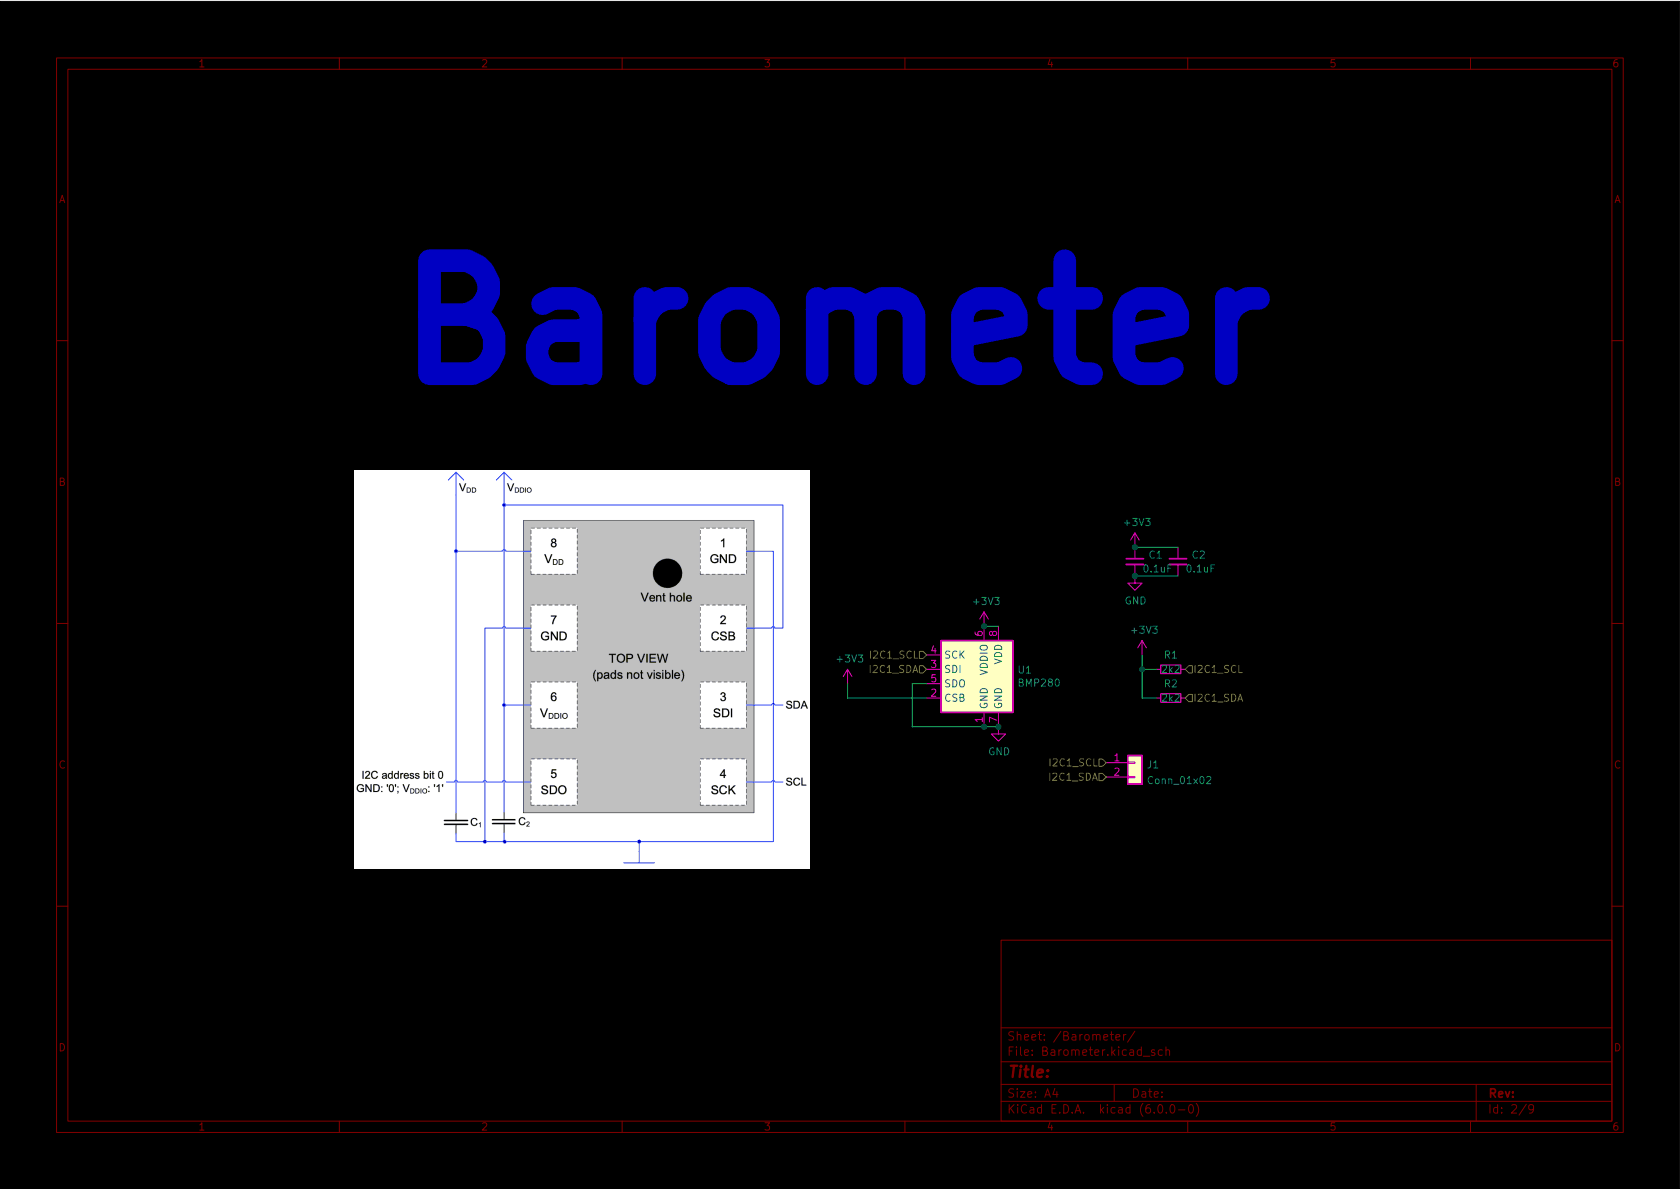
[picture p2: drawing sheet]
(kicad_sch (version 20211123) (generator eeschema)

 (paper "A4")

 (lib_symbols
  (symbol "Connector_Generic:Conn_01x02" (pin_names (offset 1.016) hide) (in_bom yes) (on_board yes)
   (property "Reference" "J" (id 0) (at 0 2.54 0) (effects (font (size 1.27 1.27))))
   (property "Value" "Conn_01x02" (id 1) (at 0 -5.08 0) (effects (font (size 1.27 1.27))))
   (property "Footprint" "" (id 2) (at 0 0 0) (effects (font (size 1.27 1.27)) hide))
   (property "Datasheet" "~" (id 3) (at 0 0 0) (effects (font (size 1.27 1.27)) hide))
   (symbol "Conn_01x02_1_1"
    (rectangle (start -1.27 -2.413) (end 0 -2.667) (stroke (width 0.1524) (type default) (color 0 0 0 0)) (fill (type none)))
    (rectangle (start -1.27 0.127) (end 0 -0.127) (stroke (width 0.1524) (type default) (color 0 0 0 0)) (fill (type none)))
    (rectangle (start -1.27 1.27) (end 1.27 -3.81) (stroke (width 0.254) (type default) (color 0 0 0 0)) (fill (type background)))
    (pin passive line (at -5.08 0 0) (length 3.81) (name "Pin_1" (effects (font (size 1.27 1.27)))) (number "1" (effects (font (size 1.27 1.27)))))
    (pin passive line (at -5.08 -2.54 0) (length 3.81) (name "Pin_2" (effects (font (size 1.27 1.27)))) (number "2" (effects (font (size 1.27 1.27)))))))
  (symbol "Device:C_Small" (pin_numbers hide) (pin_names (offset 0.254) hide) (in_bom yes) (on_board yes)
   (property "Reference" "C" (id 0) (at 0.254 1.778 0) (effects (font (size 1.27 1.27)) (justify left)))
   (property "Value" "C_Small" (id 1) (at 0.254 -2.032 0) (effects (font (size 1.27 1.27)) (justify left)))
   (property "Footprint" "" (id 2) (at 0 0 0) (effects (font (size 1.27 1.27)) hide))
   (property "Datasheet" "~" (id 3) (at 0 0 0) (effects (font (size 1.27 1.27)) hide))
   (symbol "C_Small_0_1"
    (polyline (pts (xy -1.524 -0.508) (xy 1.524 -0.508)) (stroke (width 0.3302) (type default) (color 0 0 0 0)) (fill (type none)))
    (polyline (pts (xy -1.524 0.508) (xy 1.524 0.508)) (stroke (width 0.3048) (type default) (color 0 0 0 0)) (fill (type none))))
   (symbol "C_Small_1_1"
    (pin passive line (at 0 2.54 270) (length 2.032) (name "~" (effects (font (size 1.27 1.27)))) (number "1" (effects (font (size 1.27 1.27)))))
    (pin passive line (at 0 -2.54 90) (length 2.032) (name "~" (effects (font (size 1.27 1.27)))) (number "2" (effects (font (size 1.27 1.27)))))))
  (symbol "Device:R_Small" (pin_numbers hide) (pin_names (offset 0.254) hide) (in_bom yes) (on_board yes)
   (property "Reference" "R" (id 0) (at 0.762 0.508 0) (effects (font (size 1.27 1.27)) (justify left)))
   (property "Value" "R_Small" (id 1) (at 0.762 -1.016 0) (effects (font (size 1.27 1.27)) (justify left)))
   (property "Footprint" "" (id 2) (at 0 0 0) (effects (font (size 1.27 1.27)) hide))
   (property "Datasheet" "~" (id 3) (at 0 0 0) (effects (font (size 1.27 1.27)) hide))
   (symbol "R_Small_0_1"
    (rectangle (start -0.762 1.778) (end 0.762 -1.778) (stroke (width 0.2032) (type default) (color 0 0 0 0)) (fill (type none))))
   (symbol "R_Small_1_1"
    (pin passive line (at 0 2.54 270) (length 0.762) (name "~" (effects (font (size 1.27 1.27)))) (number "1" (effects (font (size 1.27 1.27)))))
    (pin passive line (at 0 -2.54 90) (length 0.762) (name "~" (effects (font (size 1.27 1.27)))) (number "2" (effects (font (size 1.27 1.27)))))))
  (symbol "Sensor_Pressure:BMP280" (in_bom yes) (on_board yes)
   (property "Reference" "U" (id 0) (at -7.62 10.16 0) (effects (font (size 1.27 1.27)) (justify left top)))
   (property "Value" "BMP280" (id 1) (at 5.08 10.16 0) (effects (font (size 1.27 1.27)) (justify left top)))
   (property "Footprint" "Package_LGA:Bosch_LGA-8_2x2.5mm_P0.65mm_ClockwisePinNumbering" (id 2) (at 0 -17.78 0) (effects (font (size 1.27 1.27)) hide))
   (property "Datasheet" "https://ae-bst.resource.bosch.com/media/_tech/media/datasheets/BST-BMP280-DS001.pdf" (id 3) (at 0 0 0) (effects (font (size 1.27 1.27)) hide))
   (symbol "BMP280_0_1"
    (rectangle (start -7.62 -5.08) (end 5.08 7.62) (stroke (width 0.254) (type default) (color 0 0 0 0)) (fill (type background))))
   (symbol "BMP280_1_1"
    (pin power_in line (at 0 -7.62 90) (length 2.54) (name "GND" (effects (font (size 1.27 1.27)))) (number "1" (effects (font (size 1.27 1.27)))))
    (pin input line (at -10.16 -2.54 0) (length 2.54) (name "CSB" (effects (font (size 1.27 1.27)))) (number "2" (effects (font (size 1.27 1.27)))))
    (pin bidirectional line (at -10.16 2.54 0) (length 2.54) (name "SDI" (effects (font (size 1.27 1.27)))) (number "3" (effects (font (size 1.27 1.27)))))
    (pin input line (at -10.16 5.08 0) (length 2.54) (name "SCK" (effects (font (size 1.27 1.27)))) (number "4" (effects (font (size 1.27 1.27)))))
    (pin bidirectional line (at -10.16 0 0) (length 2.54) (name "SDO" (effects (font (size 1.27 1.27)))) (number "5" (effects (font (size 1.27 1.27)))))
    (pin power_in line (at 0 10.16 270) (length 2.54) (name "VDDIO" (effects (font (size 1.27 1.27)))) (number "6" (effects (font (size 1.27 1.27)))))
    (pin power_in line (at 2.54 -7.62 90) (length 2.54) (name "GND" (effects (font (size 1.27 1.27)))) (number "7" (effects (font (size 1.27 1.27)))))
    (pin power_in line (at 2.54 10.16 270) (length 2.54) (name "VDD" (effects (font (size 1.27 1.27)))) (number "8" (effects (font (size 1.27 1.27)))))))
  (symbol "power:+3V3" (power) (pin_names (offset 0)) (in_bom yes) (on_board yes)
   (property "Reference" "#PWR" (id 0) (at 0 -3.81 0) (effects (font (size 1.27 1.27)) hide))
   (property "Value" "+3V3" (id 1) (at 0 3.556 0) (effects (font (size 1.27 1.27))))
   (property "Footprint" "" (id 2) (at 0 0 0) (effects (font (size 1.27 1.27)) hide))
   (property "Datasheet" "" (id 3) (at 0 0 0) (effects (font (size 1.27 1.27)) hide))
   (symbol "+3V3_0_1"
    (polyline (pts (xy -0.762 1.27) (xy 0 2.54)) (stroke (width 0) (type default) (color 0 0 0 0)) (fill (type none)))
    (polyline (pts (xy 0 0) (xy 0 2.54)) (stroke (width 0) (type default) (color 0 0 0 0)) (fill (type none)))
    (polyline (pts (xy 0 2.54) (xy 0.762 1.27)) (stroke (width 0) (type default) (color 0 0 0 0)) (fill (type none))))
   (symbol "+3V3_1_1"
    (pin power_in line (at 0 0 90) (length 0) hide (name "+3V3" (effects (font (size 1.27 1.27)))) (number "1" (effects (font (size 1.27 1.27)))))))
  (symbol "power:GND" (power) (pin_names (offset 0)) (in_bom yes) (on_board yes)
   (property "Reference" "#PWR" (id 0) (at 0 -6.35 0) (effects (font (size 1.27 1.27)) hide))
   (property "Value" "GND" (id 1) (at 0 -3.81 0) (effects (font (size 1.27 1.27))))
   (property "Footprint" "" (id 2) (at 0 0 0) (effects (font (size 1.27 1.27)) hide))
   (property "Datasheet" "" (id 3) (at 0 0 0) (effects (font (size 1.27 1.27)) hide))
   (symbol "GND_0_1"
    (polyline (pts (xy 0 0) (xy 0 -1.27) (xy 1.27 -1.27) (xy 0 -2.54) (xy -1.27 -1.27) (xy 0 -1.27)) (stroke (width 0) (type default) (color 0 0 0 0)) (fill (type none))))
   (symbol "GND_1_1"
    (pin power_in line (at 0 0 270) (length 0) hide (name "GND" (effects (font (size 1.27 1.27)))) (number "1" (effects (font (size 1.27 1.27))))))))

 (junction (at 201.93 118.11) (diameter 0) (color 0 0 0 0))
 (junction (at 200.66 101.6) (diameter 0) (color 0 0 0 0))
 (junction (at 200.66 96.52) (diameter 0) (color 0 0 0 0))
 (junction (at 173.99 110.49) (diameter 0) (color 0 0 0 0))
 (junction (at 173.99 128.27) (diameter 0) (color 0 0 0 0))
 (junction (at 176.53 128.27) (diameter 0) (color 0 0 0 0))

 (wire (pts (xy 149.86 123.19) (xy 163.83 123.19)) (stroke (width 0) (type default) (color 0 0 0 0)))
 (wire (pts (xy 200.66 96.52) (xy 208.28 96.52)) (stroke (width 0) (type default) (color 0 0 0 0)))
 (wire (pts (xy 161.29 128.27) (xy 173.99 128.27)) (stroke (width 0) (type default) (color 0 0 0 0)))
 (wire (pts (xy 163.83 120.65) (xy 161.29 120.65)) (stroke (width 0) (type default) (color 0 0 0 0)))
 (wire (pts (xy 176.53 128.27) (xy 173.99 128.27)) (stroke (width 0) (type default) (color 0 0 0 0)))
 (wire (pts (xy 201.93 118.11) (xy 201.93 123.19)) (stroke (width 0) (type default) (color 0 0 0 0)))
 (wire (pts (xy 201.93 118.11) (xy 204.47 118.11)) (stroke (width 0) (type default) (color 0 0 0 0)))
 (wire (pts (xy 201.93 115.57) (xy 201.93 118.11)) (stroke (width 0) (type default) (color 0 0 0 0)))
 (wire (pts (xy 201.93 123.19) (xy 204.47 123.19)) (stroke (width 0) (type default) (color 0 0 0 0)))
 (wire (pts (xy 200.66 101.6) (xy 208.28 101.6)) (stroke (width 0) (type default) (color 0 0 0 0)))
 (wire (pts (xy 161.29 120.65) (xy 161.29 128.27)) (stroke (width 0) (type default) (color 0 0 0 0)))
 (wire (pts (xy 149.86 120.65) (xy 149.86 123.19)) (stroke (width 0) (type default) (color 0 0 0 0)))
 (wire (pts (xy 173.99 110.49) (xy 176.53 110.49)) (stroke (width 0) (type default) (color 0 0 0 0)))

 (image (at 102.87 118.11) (scale 0.75)
  (data))

 (text "Barometer" (at 68.58 72.39 0) (effects (font (size 19.9898 19.9898) (thickness 3.998) bold) (justify left bottom)))

 (hierarchical_label "I2C1_SDA" (shape input) (at 163.83 118.11 180) (effects (font (size 1.27 1.27)) (justify right)))
 (hierarchical_label "I2C1_SCL" (shape input) (at 163.83 115.57 180) (effects (font (size 1.27 1.27)) (justify right)))
 (hierarchical_label "I2C1_SCL" (shape input) (at 195.58 134.62 180) (effects (font (size 1.27 1.27)) (justify right)))
 (hierarchical_label "I2C1_SDA" (shape input) (at 209.55 123.19 0) (effects (font (size 1.27 1.27)) (justify left)))
 (hierarchical_label "I2C1_SCL" (shape input) (at 209.55 118.11 0) (effects (font (size 1.27 1.27)) (justify left)))
 (hierarchical_label "I2C1_SDA" (shape input) (at 195.58 137.16 180) (effects (font (size 1.27 1.27)) (justify right)))

 (symbol (lib_id "power:+3V3") (at 201.93 115.57 0) (unit 1) (in_bom yes) (on_board yes)
  (property "Reference" "#PWR05" (id 0) (at 201.93 119.38 0) (effects (font (size 1.27 1.27)) hide))
  (property "Value" "+3V3" (id 1) (at 202.311 111.1758 0))
  (property "Footprint" "" (id 2) (at 201.93 115.57 0) (effects (font (size 1.27 1.27)) hide))
  (property "Datasheet" "" (id 3) (at 201.93 115.57 0) (effects (font (size 1.27 1.27)) hide)) (pin "1"))

 (symbol (lib_id "Device:R_Small") (at 207.01 118.11 270) (unit 1) (in_bom yes) (on_board yes)
  (property "Reference" "R1" (id 0) (at 207.01 115.57 90))
  (property "Value" "2k2" (id 1) (at 207.01 118.11 90))
  (property "Footprint" "Resistor_SMD:R_0402_1005Metric" (id 2) (at 207.01 118.11 0) (effects (font (size 1.27 1.27)) hide))
  (property "Datasheet" "~" (id 3) (at 207.01 118.11 0) (effects (font (size 1.27 1.27)) hide)) (pin "1") (pin "2"))

 (symbol (lib_id "Device:R_Small") (at 207.01 123.19 270) (unit 1) (in_bom yes) (on_board yes)
  (property "Reference" "R2" (id 0) (at 207.01 120.65 90))
  (property "Value" "2k2" (id 1) (at 207.01 123.19 90))
  (property "Footprint" "Resistor_SMD:R_0402_1005Metric" (id 2) (at 207.01 123.19 0) (effects (font (size 1.27 1.27)) hide))
  (property "Datasheet" "~" (id 3) (at 207.01 123.19 0) (effects (font (size 1.27 1.27)) hide)) (pin "1") (pin "2"))

 (symbol (lib_id "power:+3V3") (at 200.66 96.52 0) (unit 1) (in_bom yes) (on_board yes)
  (property "Reference" "#PWR02" (id 0) (at 200.66 100.33 0) (effects (font (size 1.27 1.27)) hide))
  (property "Value" "+3V3" (id 1) (at 201.041 92.1258 0))
  (property "Footprint" "" (id 2) (at 200.66 96.52 0) (effects (font (size 1.27 1.27)) hide))
  (property "Datasheet" "" (id 3) (at 200.66 96.52 0) (effects (font (size 1.27 1.27)) hide)) (pin "1"))

 (symbol (lib_id "Device:C_Small") (at 208.28 99.06 0) (unit 1) (in_bom yes) (on_board yes)
  (property "Reference" "C2" (id 0) (at 210.6168 97.8916 0) (effects (font (size 1.27 1.27)) (justify left)))
  (property "Value" "0.1uF" (id 1) (at 209.55 100.33 0) (effects (font (size 1.27 1.27)) (justify left)))
  (property "Footprint" "Capacitor_SMD:C_0402_1005Metric" (id 2) (at 208.28 99.06 0) (effects (font (size 1.27 1.27)) hide))
  (property "Datasheet" "~" (id 3) (at 208.28 99.06 0) (effects (font (size 1.27 1.27)) hide)) (pin "1") (pin "2"))

 (symbol (lib_id "Device:C_Small") (at 200.66 99.06 0) (unit 1) (in_bom yes) (on_board yes)
  (property "Reference" "C1" (id 0) (at 202.9968 97.8916 0) (effects (font (size 1.27 1.27)) (justify left)))
  (property "Value" "0.1uF" (id 1) (at 201.93 100.33 0) (effects (font (size 1.27 1.27)) (justify left)))
  (property "Footprint" "Capacitor_SMD:C_0402_1005Metric" (id 2) (at 200.66 99.06 0) (effects (font (size 1.27 1.27)) hide))
  (property "Datasheet" "~" (id 3) (at 200.66 99.06 0) (effects (font (size 1.27 1.27)) hide)) (pin "1") (pin "2"))

 (symbol (lib_id "power:GND") (at 200.66 101.6 0) (unit 1) (in_bom yes) (on_board yes)
  (property "Reference" "#PWR03" (id 0) (at 200.66 107.95 0) (effects (font (size 1.27 1.27)) hide))
  (property "Value" "GND" (id 1) (at 200.787 105.9942 0))
  (property "Footprint" "" (id 2) (at 200.66 101.6 0) (effects (font (size 1.27 1.27)) hide))
  (property "Datasheet" "" (id 3) (at 200.66 101.6 0) (effects (font (size 1.27 1.27)) hide)) (pin "1"))

 (symbol (lib_id "power:+3V3") (at 173.99 110.49 0) (unit 1) (in_bom yes) (on_board yes)
  (property "Reference" "#PWR04" (id 0) (at 173.99 114.3 0) (effects (font (size 1.27 1.27)) hide))
  (property "Value" "+3V3" (id 1) (at 174.371 106.0958 0))
  (property "Footprint" "" (id 2) (at 173.99 110.49 0) (effects (font (size 1.27 1.27)) hide))
  (property "Datasheet" "" (id 3) (at 173.99 110.49 0) (effects (font (size 1.27 1.27)) hide)) (pin "1"))

 (symbol (lib_id "power:GND") (at 176.53 128.27 0) (unit 1) (in_bom yes) (on_board yes)
  (property "Reference" "#PWR07" (id 0) (at 176.53 134.62 0) (effects (font (size 1.27 1.27)) hide))
  (property "Value" "GND" (id 1) (at 176.657 132.6642 0))
  (property "Footprint" "" (id 2) (at 176.53 128.27 0) (effects (font (size 1.27 1.27)) hide))
  (property "Datasheet" "" (id 3) (at 176.53 128.27 0) (effects (font (size 1.27 1.27)) hide)) (pin "1"))

 (symbol (lib_id "Sensor_Pressure:BMP280") (at 173.99 120.65 0) (unit 1) (in_bom yes) (on_board yes)
  (property "Reference" "U1" (id 0) (at 179.832 118.2116 0) (effects (font (size 1.27 1.27)) (justify left)))
  (property "Value" "BMP280" (id 1) (at 179.832 120.523 0) (effects (font (size 1.27 1.27)) (justify left)))
  (property "Footprint" "Package_LGA:Bosch_LGA-8_2x2.5mm_P0.65mm_ClockwisePinNumbering" (id 2) (at 173.99 138.43 0) (effects (font (size 1.27 1.27)) hide))
  (property "Datasheet" "https://ae-bst.resource.bosch.com/media/_tech/media/datasheets/BST-BMP280-DS001.pdf" (id 3) (at 173.99 120.65 0) (effects (font (size 1.27 1.27)) hide)) (pin "1") (pin "2") (pin "3") (pin "4") (pin "5") (pin "6") (pin "7") (pin "8"))

 (symbol (lib_id "power:+3V3") (at 149.86 120.65 0) (unit 1) (in_bom yes) (on_board yes)
  (property "Reference" "#PWR06" (id 0) (at 149.86 124.46 0) (effects (font (size 1.27 1.27)) hide))
  (property "Value" "+3V3" (id 1) (at 150.241 116.2558 0))
  (property "Footprint" "" (id 2) (at 149.86 120.65 0) (effects (font (size 1.27 1.27)) hide))
  (property "Datasheet" "" (id 3) (at 149.86 120.65 0) (effects (font (size 1.27 1.27)) hide)) (pin "1"))

 (symbol (lib_id "Connector_Generic:Conn_01x02") (at 200.66 134.62 0) (unit 1) (in_bom yes) (on_board yes) (fields_autoplaced)
  (property "Reference" "J1" (id 0) (at 202.692 134.9815 0) (effects (font (size 1.27 1.27)) (justify left)))
  (property "Value" "Conn_01x02" (id 1) (at 202.692 137.7566 0) (effects (font (size 1.27 1.27)) (justify left)))
  (property "Footprint" "MyConnectors:I2C_Probe" (id 2) (at 200.66 134.62 0) (effects (font (size 1.27 1.27)) hide))
  (property "Datasheet" "~" (id 3) (at 200.66 134.62 0) (effects (font (size 1.27 1.27)) hide)) (pin "1") (pin "2")))
